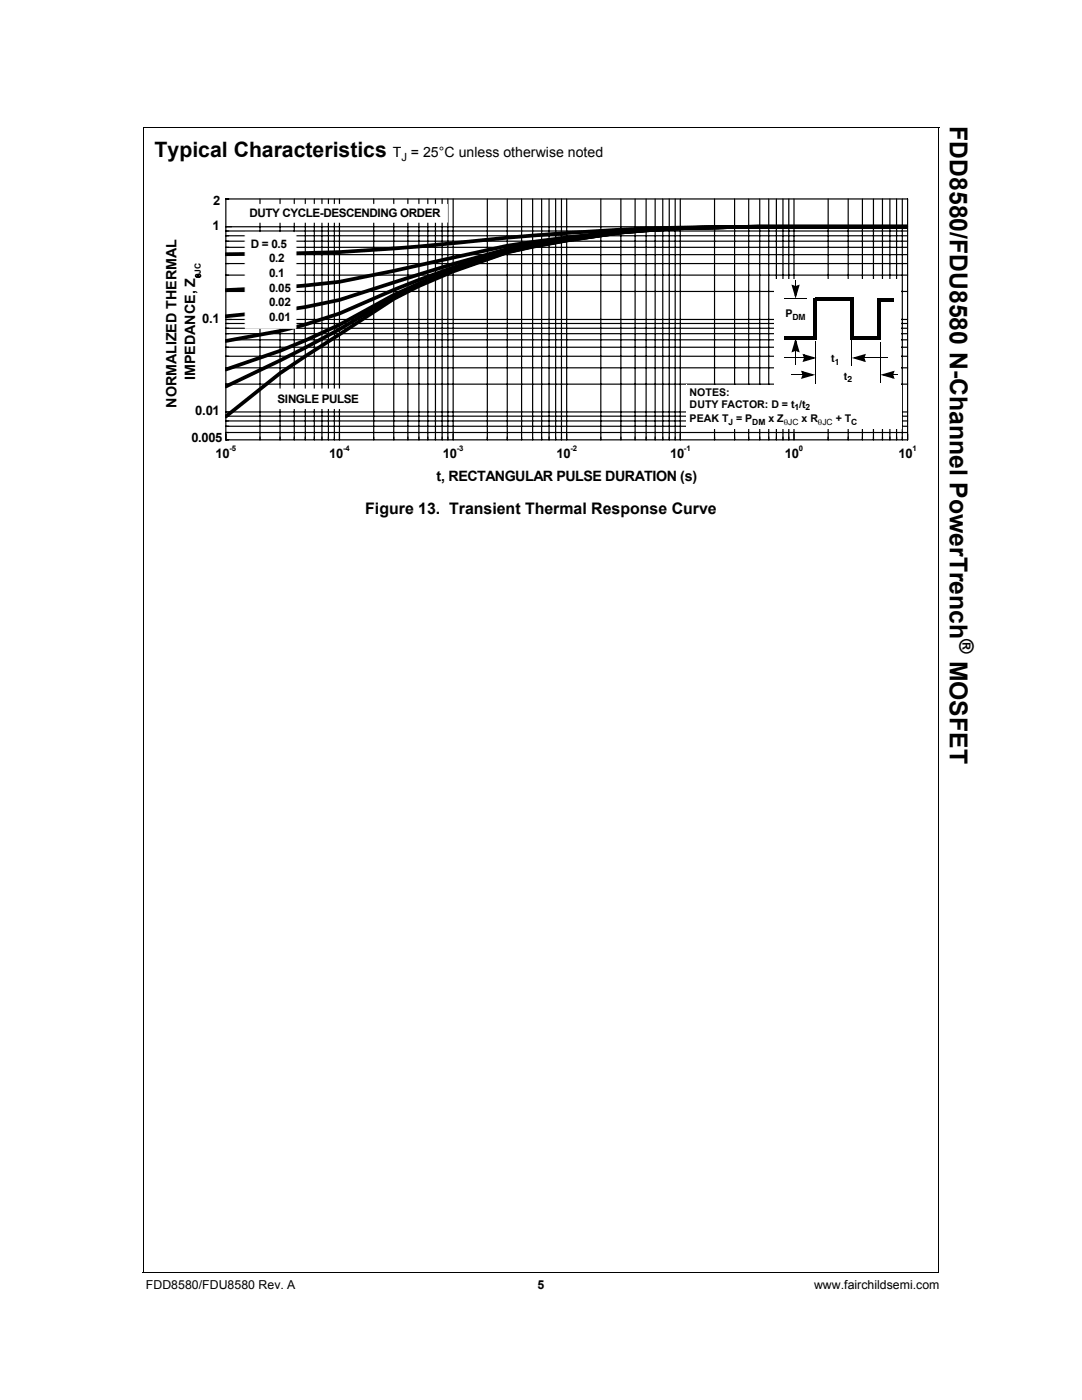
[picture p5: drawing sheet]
<svg xmlns="http://www.w3.org/2000/svg" width="216mm" height="279mm" viewBox="0 0 216 279" stroke-linecap="round" stroke-linejoin="round" font-family="sans-serif">
<path d="M28.6 25.3v228.7M28.6 25.4h158.8M187.3 25.4v228.7M28.5 254h158.8" fill="none" stroke="#000" stroke-width=".2"/>
<path d="M32.3 34.9h151.3v65.2h-151.3z" fill="#fff"/>
<g fill="none" stroke="#000" stroke-width=".24">
<path d="M45.1 39.7h136v48.1h-136zM51.9 39.7v48.1M55.9 39.7v48.1M58.7 39.7v48.1M60.9 39.7v48.1M62.7 39.7v48.1M64.2 39.7v48.1M65.5 39.7v48.1M66.7 39.7v48.1M67.7 39.7v48.1M74.6 39.7v48.1M78.6 39.7v48.1"/>
<path d="M81.4 39.7v48.1M83.6 39.7v48.1M85.4 39.7v48.1M86.9 39.7v48.1M88.2 39.7v48.1M89.4 39.7v48.1M90.4 39.7v48.1M97.2 39.7v48.1M101.2 39.7v48.1M104.1 39.7v48.1M106.3 39.7v48.1M108.1 39.7v48.1"/>
<path d="M109.6 39.7v48.1M110.9 39.7v48.1M112 39.7v48.1M113.1 39.7v48.1M119.9 39.7v48.1M123.9 39.7v48.1M126.7 39.7v48.1M128.9 39.7v48.1M130.7 39.7v48.1M132.2 39.7v48.1M133.5 39.7v48.1M134.7 39.7v48.1"/>
<path d="M135.7 39.7v48.1M142.6 39.7v48.1M146.6 39.7v48.1M149.4 39.7v48.1M151.6 39.7v48.1M153.4 39.7v48.1M154.9 39.7v48.1M156.2 39.7v48.1M157.4 39.7v48.1M158.4 39.7v48.1M165.2 39.7v48.1M169.2 39.7v48.1"/>
<path d="M172.1 39.7v48.1M174.3 39.7v48.1M176.1 39.7v48.1M177.6 39.7v48.1M178.9 39.7v48.1M180 39.7v48.1M45.1 58.2h136M45.1 54.9h136M45.1 52.6h136M45.1 50.8h136M45.1 49.4h136M45.1 48.1h136"/>
<path d="M45.1 47.1h136M45.1 46.1h136M45.1 45.3h136M45.1 76.7h136M45.1 73.4h136M45.1 71.1h136M45.1 69.3h136M45.1 67.8h136M45.1 66.6h136M45.1 65.5h136M45.1 64.6h136M45.1 63.8h136"/>
<path d="M45.1 86.3h136M45.1 85.1h136M45.1 84h136M45.1 83.1h136M45.1 82.2h136"/>
</g>
<path d="M181.1 45.3h-29.5a263.6 263.6 0 0 0-27.7 1.1l-10.8 1.6-6.8 1.3-5.1 1.1-10.8 3.8-6.8 2.9-5 2.5-22.7 14.9-10.8 8.6M181.1 45.3a1676.7 1676.7 0 0 0-52.2 .3l-5 .2a707.6 707.6 0 0 0-40.3 3.4 371.1 371.1 0 0 1-38.5 1.5M181.1 45.3a907.9 907.9 0 0 0-52.2 .5 349.5 349.5 0 0 0-27.7 3.2l-22.6 5.1-10.9 2.1-11.8 1.2-10.8 .5M181.1 45.3a807 807 0 0 0-52.2 .6 254.2 254.2 0 0 0-27.7 3.8 591.8 591.8 0 0 0-33.5 10.2l-6.8 1.4-5 .7-10.8 1.1M181.1 45.3a751.4 751.4 0 0 0-52.2 .6 229.8 229.8 0 0 0-27.7 4.1 219.6 219.6 0 0 0-33.5 12.6l-6.8 2.2-5 1.3-10.8 2M181.1 45.3h-29.5a210.3 210.3 0 0 0-50.4 4.9 137.4 137.4 0 0 0-33.5 14.6l-6.8 3.1-5 2.1-10.8 3.7M181.1 45.3h-29.5a205.3 205.3 0 0 0-50.4 5l-10.8 3.7-6.8 2.8-5 2.4a284.5 284.5 0 0 1-33.5 17.9" fill="none" stroke="#000" stroke-width=".74"/>
<g fill="#fff" stroke="#fff" stroke-width=".2">
<path d="M48.3 40.8h41v3.5h-41z"/>
<path d="M48.9 46.4h10.2v19.1h-10.2z"/>
<path d="M54.1 77.6h18.7v3.9h-18.7z"/>
</g>
<path d="M177.7 69.2h.8v.2h-.8zM178.5 69.2l.1 .2z" fill="#000"/>
<g fill="#fff">
<path d="M154.5 55.8h25.2v21.3h-25.2z"/>
<path d="M154.5 55.8h25.3v.1h-25.3z"/>
<path d="M179.6 55.8h.2v21.4h-.2z"/>
<path d="M154.4 77h25.3v.2h-25.3z"/>
<path d="M154.4 55.8h.2v21.3h-.2z"/>
</g>
<g fill="#000">
<path d="M158.3 56.9l.5 .2v.3l-.7-.1zM158.7 56.9h.1v.4h-.1zM158.7 56l.1 .1zM158.7 56.1h.1v.9h-.1zM157.9 56.8l.5 .2 .5 1.9-.3 .1 .5-2 .4 .2-.7 .2-.1-.3 .9-.3-.9 2.8zM161 59.5l.1 .2zM156.4 67h6.6v.7h-6.6zM156.5 71.4l.1 .1zM157.9 74.7l.1 .2zM158.7 69.8h.1v.4h-.1zM158.7 72.8l.1 .1zM158.7 67.5l.9 2.8-.5-.2-.5-1.9 .3-.1-.5 2-.4-.1 .7-.3 .1 .3-.9 .3z"/>
<path d="M158.7 69.7l.7 .2-.2 .3-.5-.2zM160 74.7h.3v.2h-.3zM160.1 74.7l.4 .1-.2 .6-.3-.1zM159.8 74l2.9 .8-2.9 .8 .3-.4 1.9-.6 .1 .4-2-.6 .1-.3 .3 .6-.4 .2zM160.3 71.4h.3v.1h-.3zM160.4 71.4h.4l-.2 .7-.3-.2zM160.1 70.6l2.8 .8-2.8 .9 .3-.5 1.9-.5 .1 .3-2-.5 .1-.4 .3 .7-.4 .1zM162.3 59.4h.7v8h-.7zM162.6 59.4h7.8v.7h-7.8zM162.7 68.1l.2 .1zM169.7 59.8h.7v7.9h-.7zM169.8 67.9l.1 .1z"/>
<path d="M169.8 67.1h6v.7h-6zM172.3 71.4h.4v.1h-.4zM170 71.4l2.8-.8-.3 .5-1.9 .5-.1-.3 2 .5-.1 .4-.3-.7 .4-.1 .3 .9zM172.3 70.8l.4 .2-.2 .5h-.4zM175.1 59.5h.7v7.9h-.7zM175.4 59.5h2.9v.7h-2.9zM175.6 68.2l.1 .1zM177.1 71.4l.1 .1zM178 74.7h.4v.2h-.4zM175.7 74.8l2.8-.8-.2 .4-1.9 .6-.1-.4 2 .6-.1 .3-.3-.6 .3-.2 .3 .9zM178.3 74.7h.7v.2h-.7zM178.1 74.2l.3 .1-.2 .6h-.3z"/>
<path d="M179 74.7l.1 .2z"/>
</g>
<path d="M156.4 59.6h4.6M156.6 71.4h3.7M158 74.8h2M158.7 70.1v2.7M162.8 68.2v8.4M169.8 68v5M172.6 71.4h4.5M175.7 68.3v8.2" fill="none" stroke="#000" stroke-width=".2"/>
<path d="M158.2 57.1l.5 .2 .6-.2-.6 1.9zM158.7 68.1l.6 1.9-.6-.2-.5 .2zM160.1 74.3l1.9 .5-1.9 .6 .2-.6zM160.4 70.9l1.9 .5-1.9 .6 .2-.6zM170.6 71.4l1.9-.5-.2 .5 .2 .6zM176.3 74.8l1.9-.5-.2 .5 .2 .6z" fill="#000"/>
<g fill="#fff">
<path d="M136.9 76.8h43v8.7h-43z"/>
<path d="M136.9 76.8h43.1v.1h-43.1z"/>
<path d="M179.8 76.8h.2v8.8h-.2z"/>
<path d="M136.8 85.4h43.1v.2h-43.1z"/>
<path d="M136.8 76.8h.2v8.7h-.2z"/>
</g>
<g font-size="4.9">
<text x="189.5" y="25.2" transform="rotate(90 189.5 25.2)">FDD8580/FDU8580 N-Channel PowerTrench</text>
<text x="189.5" y="131.8" transform="rotate(90 189.5 131.8)">MOSFET</text>
</g>
<text font-size="4.2" x="30.9" y="31.4">Typical Characteristics</text>
<text font-size="3.9" x="191.5" y="127.5" transform="rotate(90 191.5 127.5)">®</text>
<text font-size="3.2" x="72.9" y="102.5">Figure 13. Transient Thermal Response Curve</text>
<g font-size="2.9">
<text x="38.9" y="75.8" transform="rotate(-90 38.9 75.8)">IMPEDANCE, Z</text>
<text x="35.2" y="81.4" transform="rotate(-90 35.2 81.4)">NORMALIZED THERMAL</text>
<text x="87.1" y="95.9">t, RECTANGULAR PULSE DURATION (s)</text>
</g>
<text font-size="2.8" x="78.4" y="31.4">T = 25°C unless otherwise noted</text>
<g font-size="2.6">
<text x="42.6" y="40.9">2</text>
<text x="42.4" y="45.9">1</text>
<text x="40.4" y="64.4">0.1</text>
<text x="39" y="82.9">0.01</text>
<text x="38.2" y="88.2">0.005</text>
<text x="43" y="91.4">10</text>
<text x="65.7" y="91.4">10</text>
<text x="88.4" y="91.4">10</text>
<text x="111" y="91.4">10</text>
<text x="133.7" y="91.4">10</text>
<text x="156.6" y="91.4">10</text>
<text x="179.3" y="91.4">10</text>
</g>
<g font-size="2.5">
<text x="29.1" y="257.2">FDD8580/FDU8580 Rev. A</text>
<text x="107.3" y="257.2">5</text>
<text x="162.4" y="257.2">www.fairchildsemi.com</text>
</g>
<g font-size="2.3">
<text x="49.8" y="43.3">DUTY CYCLE-DESCENDING ORDER</text>
<text x="50" y="49.5">D = 0.5</text>
<text x="53.7" y="52.4">0.2</text>
<text x="53.7" y="55.3">0.1</text>
<text x="53.7" y="58.2">0.05</text>
<text x="53.7" y="61.1">0.02</text>
<text x="53.7" y="64">0.01</text>
<text x="55.4" y="80.4">SINGLE PULSE</text>
</g>
<text font-size="2.2" x="80.1" y="32.1">J</text>
<g font-size="2.1">
<text x="156.7" y="63.3">P</text>
<text x="165.8" y="72.2">t</text>
<text x="168.4" y="75.8">t</text>
<text x="137.6" y="79">NOTES:</text>
<text x="137.6" y="81.4">DUTY FACTOR: D = t</text>
<text x="159.5" y="81.4">/t</text>
<text x="137.6" y="84.3">PEAK T</text>
<text x="146.9" y="84.3">= P</text>
<text x="153.3" y="84.3">x Z</text>
<text x="159.9" y="84.3">x R</text>
<text x="166.8" y="84.3">+ T</text>
</g>
<g font-size="1.7">
<text x="158.1" y="63.9">DM</text>
<text x="166.6" y="72.7">1</text>
<text x="169.1" y="76.3">2</text>
<text x="158.5" y="81.9">1</text>
<text x="160.8" y="81.9">2</text>
<text x="145.4" y="84.8">J</text>
<text x="150.1" y="84.8">DM</text>
<text x="156.4" y="84.8">θJC</text>
<text x="163.2" y="84.8">θJC</text>
<text x="169.9" y="84.8">C</text>
</g>
<g font-size="1.5">
<text x="40" y="55.5" transform="rotate(-90 40 55.5)">θJC</text>
<text x="45.8" y="90">-5</text>
<text x="68.5" y="90">-4</text>
<text x="91.2" y="90">-3</text>
<text x="113.8" y="90">-2</text>
<text x="136.5" y="90">-1</text>
<text x="159.4" y="90">0</text>
<text x="182.1" y="90">1</text>
</g>
</svg>
